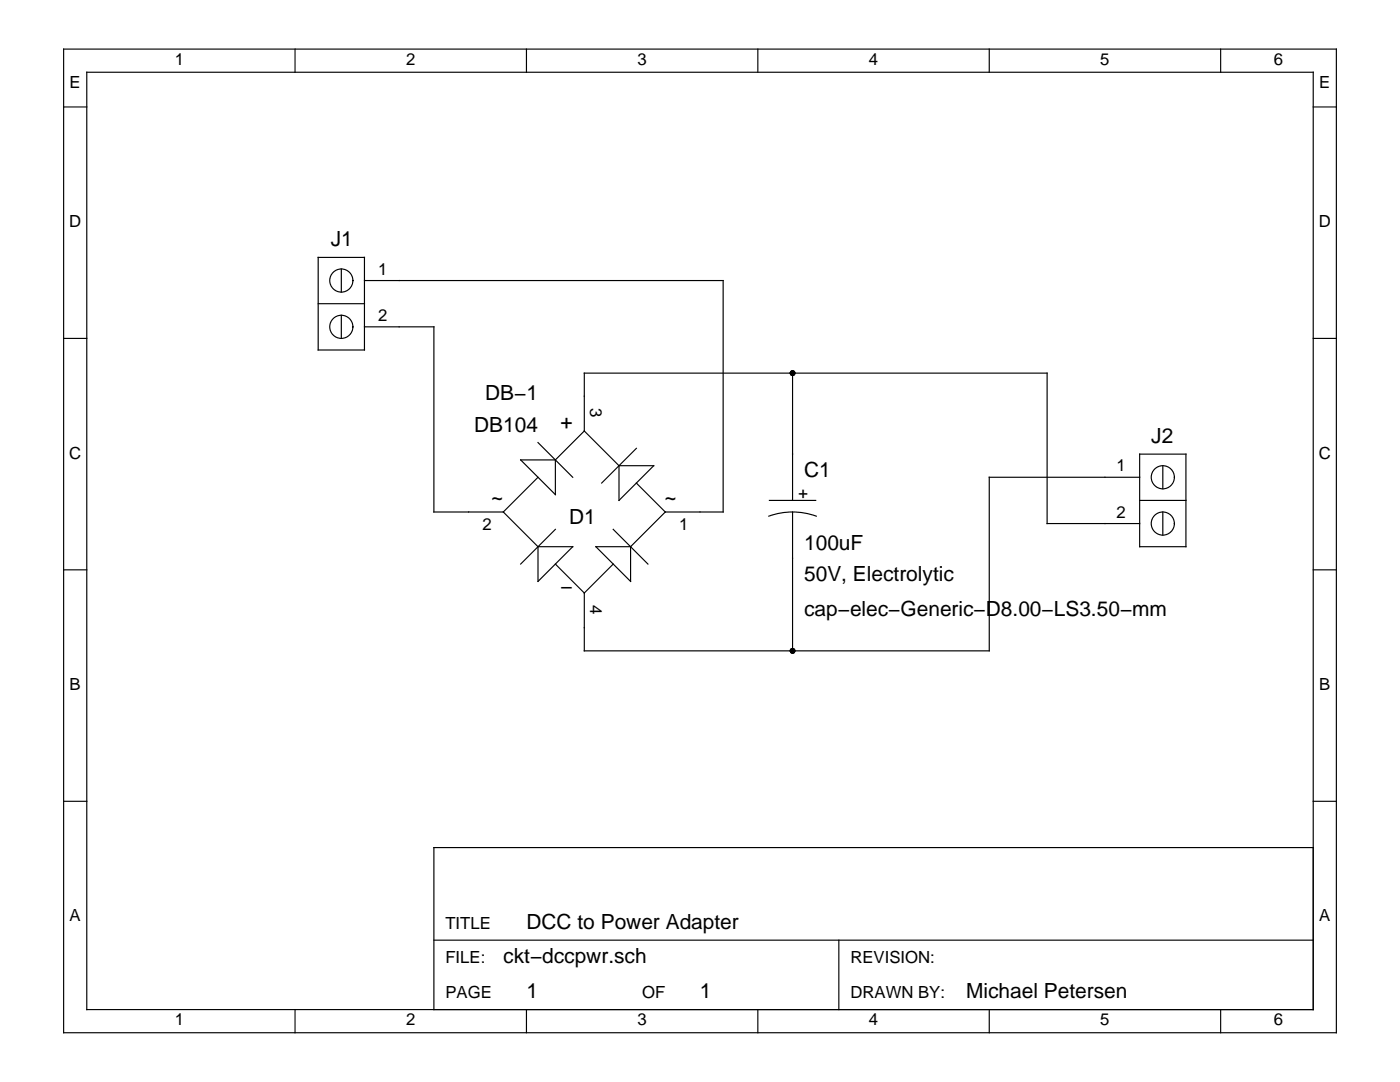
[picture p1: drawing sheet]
<svg xmlns="http://www.w3.org/2000/svg" width="279mm" height="216mm" viewBox="0 0 279 216" stroke-linecap="round" stroke-linejoin="round" font-family="sans-serif">
<g fill="none" stroke="#000" stroke-width=".23">
<path d="M12.7 9.8h254v196.3h-254zM17.3 14.4h244.8v187.1h-244.8zM58.9 9.8v4.6M105.1 9.8v4.6M151.2 9.8v4.6M197.4 9.8v4.6M243.6 9.8v4.6M12.7 21.3h4.6M262.1 21.3h4.6M63.5 51.4h9.2v18.4h-9.2zM68.1 53.7v4.6M72.7 56h71.6v46.2h-11.5"/>
<path d="M12.7 67.5h4.6M63.5 60.6h9.2M68.1 62.9v4.6M72.7 65.2h13.9v37h13.8M158.2 74.5v25.4M262.1 67.5h4.6M103.9 91.8h6.9v6.9zM107.4 88.3l6.9 6.9M107.4 95.2l-7 7M116.6 86v-11.5h92.4v30h18.4M116.6 86l-5.8 5.8M116.6 86l6.9 6.9"/>
<path d="M123.5 92.9h7l-7 7zM127 89.5l-6.9 6.9M127 96.4l5.8 5.8M153.6 99.9h9.2M227.4 95.2h-30v34.7h-80.8v-11.6M227.4 99.9h9.3M227.4 90.6h9.3v18.5h-9.3zM232.1 92.9v4.6M12.7 113.7h4.6M100.4 102.2l7 6.9M107.4 109.1h6.9l-6.9 6.9zM110.8 105.6l-6.9 7"/>
<path d="M110.8 112.6l5.8 5.7M118.9 109.1h6.9v6.9zM122.4 112.6l-5.8 5.7M122.4 105.6l6.9 7M132.8 102.2l-7 6.9M153.4 103a13.9 13.9 0 0 1 9.5 0M158.2 102.2v27.7M232.1 102.2v4.6M262.1 113.7h4.6M12.7 159.9h4.6M262.1 159.9h4.6M262.1 169.1h-175.5v32.4"/>
<path d="M86.6 187.6h175.5M167.4 187.6v13.9M58.9 201.5v4.6M105.1 201.5v4.6M151.2 201.5v4.6M197.4 201.5v4.6M243.6 201.5v4.6"/>
<circle cx="68.1" cy="56" r="2.31"/>
<circle cx="68.1" cy="65.2" r="2.31"/>
<circle cx="232.1" cy="95.2" r="2.31"/>
<circle cx="232.1" cy="104.5" r="2.31"/>
</g>
<g fill="#000">
<circle cx="158.2" cy="74.5" r=".58"/>
<circle cx="158.2" cy="129.9" r=".58"/>
</g>
<g font-size="4.2">
<text x="66" y="49.1">J1</text>
<text x="96.8" y="79.8">DB−1</text>
<text x="94.6" y="86.1">DB104</text>
<text x="111.9" y="85.7">+</text>
<text x="229.8" y="88.3">J2</text>
<text x="160.5" y="95.2">C1</text>
<text x="98" y="100.5">~</text>
<text x="132.6" y="100.5">~</text>
<text x="113.6" y="104.6">D1</text>
<text x="160.5" y="109.8">100uF</text>
<text x="111.9" y="118.3">−</text>
<text x="160.5" y="116">50V, Electrolytic</text>
<text x="160.5" y="122.9">cap−elec−Generic−D8.00−LS3.50−mm</text>
<text x="105.1" y="185.3">DCC to Power Adapter</text>
<text x="100.4" y="192.2">ckt−dccpwr.sch</text>
<text x="105.1" y="199.1">1</text>
<text x="139.7" y="199.1">1</text>
<text x="192.8" y="199.1">Michael Petersen</text>
</g>
<g font-size="3.3">
<text x="13.9" y="17.6">E</text>
<text x="34.9" y="13">1</text>
<text x="81" y="13">2</text>
<text x="127.2" y="13">3</text>
<text x="173.4" y="13">4</text>
<text x="219.6" y="13">5</text>
<text x="254.2" y="13">6</text>
<text x="263.3" y="17.6">E</text>
<text x="13.8" y="45.3">D</text>
<text x="263.2" y="45.3">D</text>
<text x="75.5" y="54.8">1</text>
<text x="75.5" y="64.1">2</text>
<text x="117.8" y="81.4" transform="rotate(90 117.8 81.4)">3</text>
<text x="13.8" y="91.5">C</text>
<text x="222.8" y="94.1">1</text>
<text x="263.2" y="91.5">C</text>
<text x="159.3" y="97.5" transform="rotate(90 159.3 97.5)">+</text>
<text x="96.3" y="105.7">2</text>
<text x="135.5" y="105.7">1</text>
<text x="222.8" y="103.3">2</text>
<text x="117.8" y="120.6" transform="rotate(90 117.8 120.6)">4</text>
<text x="13.9" y="137.7">B</text>
<text x="263.3" y="137.7">B</text>
<text x="13.9" y="183.9">A</text>
<text x="88.9" y="185.3">TITLE</text>
<text x="263.3" y="183.9">A</text>
<text x="88.9" y="192.2">FILE:</text>
<text x="169.7" y="192.2">REVISION:</text>
<text x="88.9" y="199.1">PAGE</text>
<text x="128.2" y="199.1">OF</text>
<text x="169.7" y="199.1">DRAWN BY:</text>
<text x="34.9" y="204.6">1</text>
<text x="81" y="204.6">2</text>
<text x="127.2" y="204.6">3</text>
<text x="173.4" y="204.6">4</text>
<text x="219.6" y="204.6">5</text>
<text x="254.2" y="204.6">6</text>
</g>
</svg>
